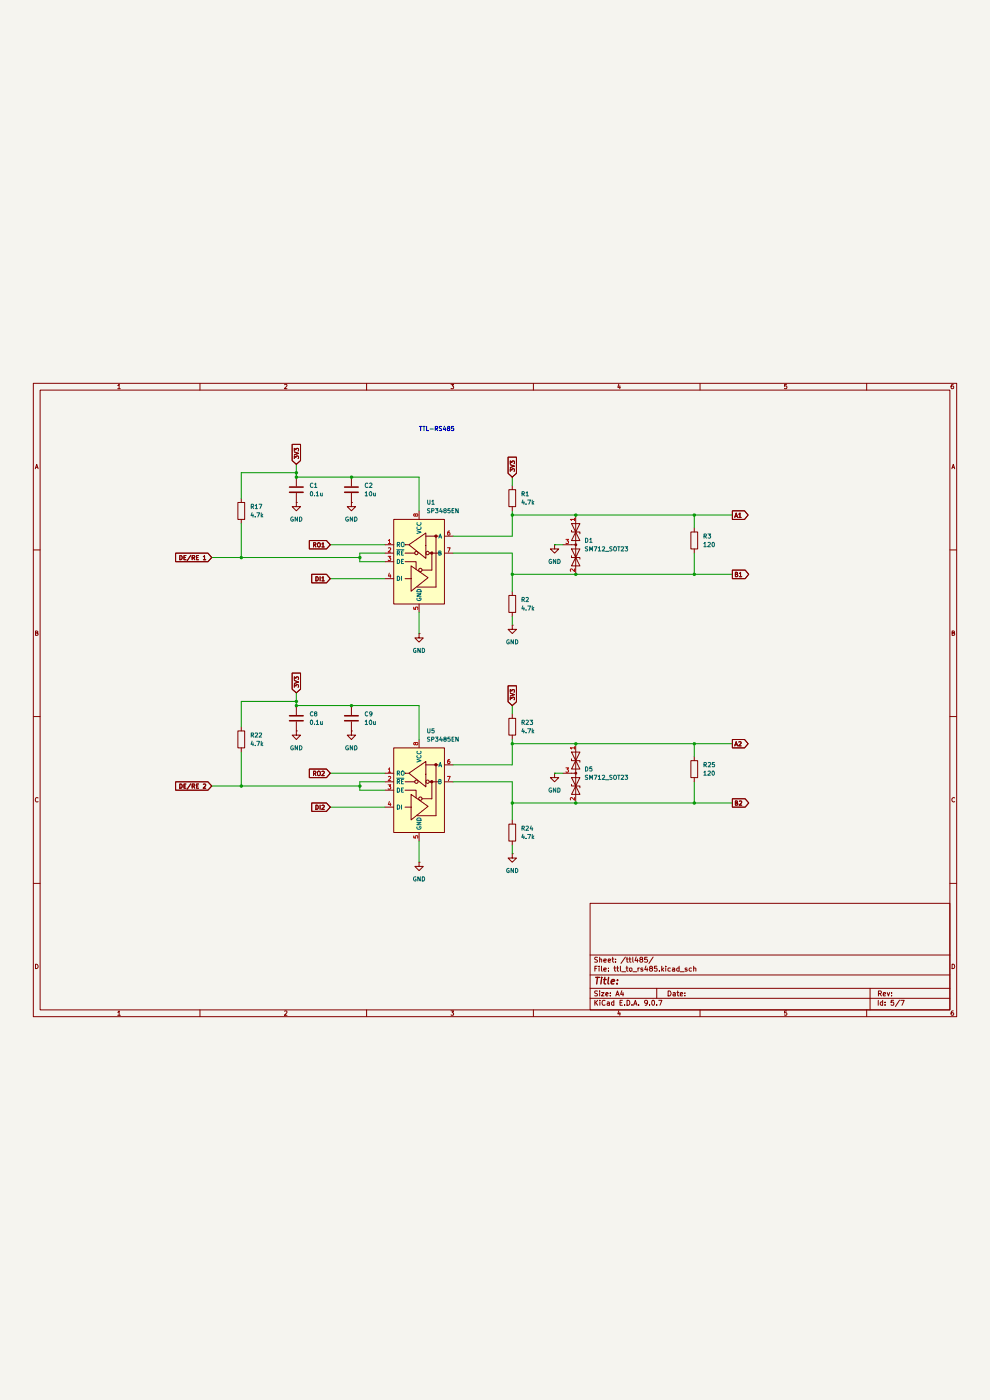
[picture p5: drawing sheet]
(kicad_sch
 (version 20250114)
 (generator "eeschema")
 (generator_version "9.0")
 (paper "A4")
 (lib_symbols
  (symbol "Device:C"
   (pin_numbers (hide yes))
   (pin_names
    (offset 0.254)) (exclude_from_sim no) (in_bom yes) (on_board yes)
   (property "Reference" "C" (at 0.635 2.54 0) (effects (font (size 1.27 1.27)) (justify left)))
   (property "Value" "C" (at 0.635 -2.54 0) (effects (font (size 1.27 1.27)) (justify left)))
   (property "Footprint" "" (at 0.9652 -3.81 0) (effects (font (size 1.27 1.27)) (hide yes)))
   (property "Datasheet" "~" (at 0 0 0) (effects (font (size 1.27 1.27)) (hide yes)))
   (property "Description" "Unpolarized capacitor" (at 0 0 0) (effects (font (size 1.27 1.27)) (hide yes)))
   (symbol "C_0_1"
    (polyline (pts (xy -2.032 0.762) (xy 2.032 0.762)) (stroke (width 0.508) (type default)) (fill (type none)))
    (polyline (pts (xy -2.032 -0.762) (xy 2.032 -0.762)) (stroke (width 0.508) (type default)) (fill (type none))))
   (symbol "C_1_1"
    (pin passive line (at 0 3.81 270) (length 2.794) (name "~" (effects (font (size 1.27 1.27)))) (number "1" (effects (font (size 1.27 1.27)))))
    (pin passive line (at 0 -3.81 90) (length 2.794) (name "~" (effects (font (size 1.27 1.27)))) (number "2" (effects (font (size 1.27 1.27))))))
   (embedded_fonts no))
  (symbol "Device:R"
   (pin_numbers (hide yes))
   (pin_names
    (offset 0)) (exclude_from_sim no) (in_bom yes) (on_board yes)
   (property "Reference" "R" (at 2.032 0 90) (effects (font (size 1.27 1.27))))
   (property "Value" "R" (at 0 0 90) (effects (font (size 1.27 1.27))))
   (property "Footprint" "" (at -1.778 0 90) (effects (font (size 1.27 1.27)) (hide yes)))
   (property "Datasheet" "~" (at 0 0 0) (effects (font (size 1.27 1.27)) (hide yes)))
   (property "Description" "Resistor" (at 0 0 0) (effects (font (size 1.27 1.27)) (hide yes)))
   (symbol "R_0_1"
    (rectangle (start -1.016 -2.54) (end 1.016 2.54) (stroke (width 0.254) (type default)) (fill (type none))))
   (symbol "R_1_1"
    (pin passive line (at 0 3.81 270) (length 1.27) (name "~" (effects (font (size 1.27 1.27)))) (number "1" (effects (font (size 1.27 1.27)))))
    (pin passive line (at 0 -3.81 90) (length 1.27) (name "~" (effects (font (size 1.27 1.27)))) (number "2" (effects (font (size 1.27 1.27))))))
   (embedded_fonts no))
  (symbol "Diode:SM712_SOT23"
   (pin_names
    (offset 1.016) (hide yes)) (exclude_from_sim no) (in_bom yes) (on_board yes)
   (property "Reference" "D" (at 0 4.445 0) (effects (font (size 1.27 1.27))))
   (property "Value" "SM712_SOT23" (at 0 2.54 0) (effects (font (size 1.27 1.27))))
   (property "Footprint" "Package_TO_SOT_SMD:SOT-23" (at 0 -8.89 0) (effects (font (size 1.27 1.27)) (hide yes)))
   (property "Datasheet" "https://www.littelfuse.com/~/media/electronics/datasheets/tvs_diode_arrays/littelfuse_tvs_diode_array_sm712_datasheet.pdf.pdf" (at -3.81 0 0) (effects (font (size 1.27 1.27)) (hide yes)))
   (property "Description" "7V/12V, 600W Asymmetrical TVS Diode Array, SOT-23" (at 0 0 0) (effects (font (size 1.27 1.27)) (hide yes)))
   (symbol "SM712_SOT23_0_0"
    (polyline (pts (xy 0 -1.27) (xy 0 0)) (stroke (width 0) (type default)) (fill (type none))))
   (symbol "SM712_SOT23_0_1"
    (polyline (pts (xy -6.35 0) (xy 6.35 0)) (stroke (width 0) (type default)) (fill (type none)))
    (polyline (pts (xy -6.35 -1.27) (xy -1.27 1.27) (xy -1.27 -1.27) (xy -6.35 1.27) (xy -6.35 -1.27)) (stroke (width 0.2032) (type default)) (fill (type none)))
    (polyline (pts (xy -3.302 1.27) (xy -3.81 1.27) (xy -3.81 -1.27) (xy -4.318 -1.27)) (stroke (width 0.2032) (type default)) (fill (type none)))
    (circle (center 0 0) (radius 0.254) (stroke (width 0) (type default)) (fill (type outline)))
    (polyline (pts (xy 1.27 -1.27) (xy 1.27 1.27) (xy 6.35 -1.27) (xy 6.35 1.27) (xy 1.27 -1.27)) (stroke (width 0.2032) (type default)) (fill (type none)))
    (polyline (pts (xy 4.318 1.27) (xy 3.81 1.27) (xy 3.81 -1.27) (xy 3.302 -1.27)) (stroke (width 0.2032) (type default)) (fill (type none))))
   (symbol "SM712_SOT23_1_1"
    (pin passive line (at -8.89 0 0) (length 2.54) (name "A1" (effects (font (size 1.27 1.27)))) (number "1" (effects (font (size 1.27 1.27)))))
    (pin input line (at 0 -3.81 90) (length 2.54) (name "common" (effects (font (size 1.27 1.27)))) (number "3" (effects (font (size 1.27 1.27)))))
    (pin passive line (at 8.89 0 180) (length 2.54) (name "A2" (effects (font (size 1.27 1.27)))) (number "2" (effects (font (size 1.27 1.27))))))
   (embedded_fonts no))
  (symbol "Interface_UART:SP3485EN" (exclude_from_sim no) (in_bom yes) (on_board yes)
   (property "Reference" "U" (at -7.62 13.97 0) (effects (font (size 1.27 1.27)) (justify left)))
   (property "Value" "SP3485EN" (at 1.905 13.97 0) (effects (font (size 1.27 1.27)) (justify left)))
   (property "Footprint" "Package_SO:SOIC-8_3.9x4.9mm_P1.27mm" (at 26.67 -8.89 0) (effects (font (size 1.27 1.27)
    (italic yes)) (hide yes)))
   (property "Datasheet" "http://www.icbase.com/pdf/SPX/SPX00480106.pdf" (at 0 0 0) (effects (font (size 1.27 1.27)) (hide yes)))
   (property "Description" "Industrial 3.3V Low Power Half-Duplex RS-485 Transceiver 10Mbps, SOIC-8" (at 0 0 0) (effects (font (size 1.27 1.27)) (hide yes)))
   (symbol "SP3485EN_0_1"
    (rectangle (start -7.62 12.7) (end 7.62 -12.7) (stroke (width 0.254) (type default)) (fill (type background)))
    (polyline (pts (xy -4.191 2.54) (xy -1.27 2.54)) (stroke (width 0.254) (type default)) (fill (type none)))
    (polyline (pts (xy -4.191 0) (xy -0.889 0) (xy -0.889 -2.286)) (stroke (width 0.254) (type default)) (fill (type none)))
    (polyline (pts (xy -3.175 5.08) (xy -4.191 5.08) (xy -4.064 5.08)) (stroke (width 0.254) (type default)) (fill (type none)))
    (polyline (pts (xy -2.54 -5.08) (xy -4.191 -5.08)) (stroke (width 0.254) (type default)) (fill (type none)))
    (polyline (pts (xy -2.413 -5.08) (xy -2.413 -1.27) (xy 2.667 -4.826) (xy -2.413 -8.89) (xy -2.413 -5.08)) (stroke (width 0.254) (type default)) (fill (type none)))
    (polyline (pts (xy -0.635 -7.62) (xy 5.08 -7.62)) (stroke (width 0.254) (type default)) (fill (type none)))
    (circle (center 0.381 -2.54) (radius 0.508) (stroke (width 0.254) (type default)) (fill (type none)))
    (polyline (pts (xy 0.889 -2.54) (xy 3.81 -2.54)) (stroke (width 0.254) (type default)) (fill (type none)))
    (polyline (pts (xy 2.032 7.62) (xy 5.715 7.62)) (stroke (width 0.254) (type default)) (fill (type none)))
    (polyline (pts (xy 3.048 2.54) (xy 5.715 2.54)) (stroke (width 0.254) (type default)) (fill (type none)))
    (circle (center 3.81 2.54) (radius 0.2794) (stroke (width 0.254) (type default)) (fill (type outline)))
    (polyline (pts (xy 3.81 -2.54) (xy 3.81 2.54)) (stroke (width 0.254) (type default)) (fill (type none)))
    (polyline (pts (xy 5.08 -7.62) (xy 5.08 7.62)) (stroke (width 0.254) (type default)) (fill (type none))))
   (symbol "SP3485EN_1_1"
    (circle (center -0.762 2.54) (radius 0.508) (stroke (width 0.254) (type default)) (fill (type none)))
    (polyline (pts (xy 2.032 4.826) (xy 2.032 8.636) (xy -3.048 5.08) (xy 2.032 1.016) (xy 2.032 4.826)) (stroke (width 0.254) (type default)) (fill (type none)))
    (circle (center 2.54 2.54) (radius 0.508) (stroke (width 0.254) (type default)) (fill (type none)))
    (circle (center 5.08 7.62) (radius 0.2794) (stroke (width 0.254) (type default)) (fill (type outline)))
    (pin output line (at -10.16 5.08 0) (length 2.54) (name "RO" (effects (font (size 1.27 1.27)))) (number "1" (effects (font (size 1.27 1.27)))))
    (pin input line (at -10.16 2.54 0) (length 2.54) (name "~{RE}" (effects (font (size 1.27 1.27)))) (number "2" (effects (font (size 1.27 1.27)))))
    (pin input line (at -10.16 0 0) (length 2.54) (name "DE" (effects (font (size 1.27 1.27)))) (number "3" (effects (font (size 1.27 1.27)))))
    (pin input line (at -10.16 -5.08 0) (length 2.54) (name "DI" (effects (font (size 1.27 1.27)))) (number "4" (effects (font (size 1.27 1.27)))))
    (pin power_in line (at 0 15.24 270) (length 2.54) (name "VCC" (effects (font (size 1.27 1.27)))) (number "8" (effects (font (size 1.27 1.27)))))
    (pin power_in line (at 0 -15.24 90) (length 2.54) (name "GND" (effects (font (size 1.27 1.27)))) (number "5" (effects (font (size 1.27 1.27)))))
    (pin bidirectional line (at 10.16 7.62 180) (length 2.54) (name "A" (effects (font (size 1.27 1.27)))) (number "6" (effects (font (size 1.27 1.27)))))
    (pin bidirectional line (at 10.16 2.54 180) (length 2.54) (name "B" (effects (font (size 1.27 1.27)))) (number "7" (effects (font (size 1.27 1.27))))))
   (embedded_fonts no))
  (symbol "power:GND"
   (power)
   (pin_numbers (hide yes))
   (pin_names
    (offset 0) (hide yes)) (exclude_from_sim no) (in_bom yes) (on_board yes)
   (property "Reference" "#PWR" (at 0 -6.35 0) (effects (font (size 1.27 1.27)) (hide yes)))
   (property "Value" "GND" (at 0 -3.81 0) (effects (font (size 1.27 1.27))))
   (property "Footprint" "" (at 0 0 0) (effects (font (size 1.27 1.27)) (hide yes)))
   (property "Datasheet" "" (at 0 0 0) (effects (font (size 1.27 1.27)) (hide yes)))
   (property "Description" "Power symbol creates a global label with name \"GND\" , ground" (at 0 0 0) (effects (font (size 1.27 1.27)) (hide yes)))
   (symbol "GND_0_1"
    (polyline (pts (xy 0 0) (xy 0 -1.27) (xy 1.27 -1.27) (xy 0 -2.54) (xy -1.27 -1.27) (xy 0 -1.27)) (stroke (width 0) (type default)) (fill (type none))))
   (symbol "GND_1_1"
    (pin power_in line (at 0 0 270) (length 0) (name "~" (effects (font (size 1.27 1.27)))) (number "1" (effects (font (size 1.27 1.27))))))
   (embedded_fonts no)))
 (text "TTL-RS485"
  (exclude_from_sim no)
  (at 131.064 23.876 0)
  (effects (font (size 1.27 1.27))))
 (junction
  (at 88.9 106.68)
  (diameter 0)
  (color 0 0 0 0))
 (junction
  (at 105.41 38.1)
  (diameter 0)
  (color 0 0 0 0))
 (junction
  (at 153.67 135.89)
  (diameter 0)
  (color 0 0 0 0))
 (junction
  (at 208.28 118.11)
  (diameter 0)
  (color 0 0 0 0))
 (junction
  (at 153.67 118.11)
  (diameter 0)
  (color 0 0 0 0))
 (junction
  (at 72.39 130.81)
  (diameter 0)
  (color 0 0 0 0))
 (junction
  (at 105.41 106.68)
  (diameter 0)
  (color 0 0 0 0))
 (junction
  (at 208.28 49.53)
  (diameter 0)
  (color 0 0 0 0))
 (junction
  (at 208.28 67.31)
  (diameter 0)
  (color 0 0 0 0))
 (junction
  (at 153.67 67.31)
  (diameter 0)
  (color 0 0 0 0))
 (junction
  (at 153.67 49.53)
  (diameter 0)
  (color 0 0 0 0))
 (junction
  (at 107.95 130.81)
  (diameter 0)
  (color 0 0 0 0))
 (junction
  (at 172.72 135.89)
  (diameter 0)
  (color 0 0 0 0))
 (junction
  (at 172.72 118.11)
  (diameter 0)
  (color 0 0 0 0))
 (junction
  (at 172.72 49.53)
  (diameter 0)
  (color 0 0 0 0))
 (junction
  (at 88.9 105.41)
  (diameter 0)
  (color 0 0 0 0))
 (junction
  (at 72.39 62.23)
  (diameter 0)
  (color 0 0 0 0))
 (junction
  (at 172.72 67.31)
  (diameter 0)
  (color 0 0 0 0))
 (junction
  (at 107.95 62.23)
  (diameter 0)
  (color 0 0 0 0))
 (junction
  (at 88.9 36.83)
  (diameter 0)
  (color 0 0 0 0))
 (junction
  (at 88.9 38.1)
  (diameter 0)
  (color 0 0 0 0))
 (junction
  (at 208.28 135.89)
  (diameter 0)
  (color 0 0 0 0))
 (wire
  (pts (xy 208.28 118.11) (xy 208.28 121.92))
  (stroke (width 0) (type default)))
 (wire
  (pts (xy 219.71 135.89) (xy 208.28 135.89))
  (stroke (width 0) (type default)))
 (wire
  (pts (xy 107.95 132.08) (xy 107.95 130.81))
  (stroke (width 0) (type default)))
 (wire
  (pts (xy 99.06 127) (xy 115.57 127))
  (stroke (width 0) (type default)))
 (wire
  (pts (xy 153.67 48.26) (xy 153.67 49.53))
  (stroke (width 0) (type default)))
 (wire
  (pts (xy 153.67 60.96) (xy 135.89 60.96))
  (stroke (width 0) (type default)))
 (wire
  (pts (xy 72.39 105.41) (xy 88.9 105.41))
  (stroke (width 0) (type default)))
 (wire
  (pts (xy 153.67 148.59) (xy 153.67 151.13))
  (stroke (width 0) (type default)))
 (wire
  (pts (xy 208.28 118.11) (xy 219.71 118.11))
  (stroke (width 0) (type default)))
 (wire
  (pts (xy 153.67 80.01) (xy 153.67 82.55))
  (stroke (width 0) (type default)))
 (wire
  (pts (xy 115.57 63.5) (xy 107.95 63.5))
  (stroke (width 0) (type default)))
 (wire
  (pts (xy 88.9 106.68) (xy 105.41 106.68))
  (stroke (width 0) (type default)))
 (wire
  (pts (xy 153.67 118.11) (xy 153.67 124.46))
  (stroke (width 0) (type default)))
 (wire
  (pts (xy 63.5 62.23) (xy 72.39 62.23))
  (stroke (width 0) (type default)))
 (wire
  (pts (xy 208.28 135.89) (xy 208.28 129.54))
  (stroke (width 0) (type default)))
 (wire
  (pts (xy 72.39 44.45) (xy 72.39 36.83))
  (stroke (width 0) (type default)))
 (wire
  (pts (xy 88.9 36.83) (xy 88.9 38.1))
  (stroke (width 0) (type default)))
 (wire
  (pts (xy 105.41 38.1) (xy 125.73 38.1))
  (stroke (width 0) (type default)))
 (wire
  (pts (xy 153.67 135.89) (xy 153.67 140.97))
  (stroke (width 0) (type default)))
 (wire
  (pts (xy 166.37 58.42) (xy 168.91 58.42))
  (stroke (width 0) (type default)))
 (wire
  (pts (xy 72.39 120.65) (xy 72.39 130.81))
  (stroke (width 0) (type default)))
 (wire
  (pts (xy 153.67 67.31) (xy 153.67 72.39))
  (stroke (width 0) (type default)))
 (wire
  (pts (xy 125.73 147.32) (xy 125.73 153.67))
  (stroke (width 0) (type default)))
 (wire
  (pts (xy 105.41 106.68) (xy 125.73 106.68))
  (stroke (width 0) (type default)))
 (wire
  (pts (xy 88.9 38.1) (xy 105.41 38.1))
  (stroke (width 0) (type default)))
 (wire
  (pts (xy 172.72 135.89) (xy 208.28 135.89))
  (stroke (width 0) (type default)))
 (wire
  (pts (xy 208.28 49.53) (xy 219.71 49.53))
  (stroke (width 0) (type default)))
 (wire
  (pts (xy 72.39 113.03) (xy 72.39 105.41))
  (stroke (width 0) (type default)))
 (wire
  (pts (xy 153.67 116.84) (xy 153.67 118.11))
  (stroke (width 0) (type default)))
 (wire
  (pts (xy 153.67 118.11) (xy 172.72 118.11))
  (stroke (width 0) (type default)))
 (wire
  (pts (xy 107.95 129.54) (xy 115.57 129.54))
  (stroke (width 0) (type default)))
 (wire
  (pts (xy 208.28 67.31) (xy 208.28 60.96))
  (stroke (width 0) (type default)))
 (wire
  (pts (xy 99.06 58.42) (xy 115.57 58.42))
  (stroke (width 0) (type default)))
 (wire
  (pts (xy 153.67 124.46) (xy 135.89 124.46))
  (stroke (width 0) (type default)))
 (wire
  (pts (xy 107.95 62.23) (xy 107.95 60.96))
  (stroke (width 0) (type default)))
 (wire
  (pts (xy 115.57 132.08) (xy 107.95 132.08))
  (stroke (width 0) (type default)))
 (wire
  (pts (xy 172.72 67.31) (xy 208.28 67.31))
  (stroke (width 0) (type default)))
 (wire
  (pts (xy 72.39 52.07) (xy 72.39 62.23))
  (stroke (width 0) (type default)))
 (wire
  (pts (xy 72.39 62.23) (xy 107.95 62.23))
  (stroke (width 0) (type default)))
 (wire
  (pts (xy 172.72 49.53) (xy 208.28 49.53))
  (stroke (width 0) (type default)))
 (wire
  (pts (xy 153.67 129.54) (xy 153.67 135.89))
  (stroke (width 0) (type default)))
 (wire
  (pts (xy 72.39 130.81) (xy 107.95 130.81))
  (stroke (width 0) (type default)))
 (wire
  (pts (xy 153.67 129.54) (xy 135.89 129.54))
  (stroke (width 0) (type default)))
 (wire
  (pts (xy 88.9 102.87) (xy 88.9 105.41))
  (stroke (width 0) (type default)))
 (wire
  (pts (xy 88.9 105.41) (xy 88.9 106.68))
  (stroke (width 0) (type default)))
 (wire
  (pts (xy 125.73 38.1) (xy 125.73 48.26))
  (stroke (width 0) (type default)))
 (wire
  (pts (xy 153.67 67.31) (xy 172.72 67.31))
  (stroke (width 0) (type default)))
 (wire
  (pts (xy 107.95 63.5) (xy 107.95 62.23))
  (stroke (width 0) (type default)))
 (wire
  (pts (xy 63.5 130.81) (xy 72.39 130.81))
  (stroke (width 0) (type default)))
 (wire
  (pts (xy 166.37 127) (xy 168.91 127))
  (stroke (width 0) (type default)))
 (wire
  (pts (xy 153.67 49.53) (xy 153.67 55.88))
  (stroke (width 0) (type default)))
 (wire
  (pts (xy 153.67 38.1) (xy 153.67 40.64))
  (stroke (width 0) (type default)))
 (wire
  (pts (xy 219.71 67.31) (xy 208.28 67.31))
  (stroke (width 0) (type default)))
 (wire
  (pts (xy 107.95 130.81) (xy 107.95 129.54))
  (stroke (width 0) (type default)))
 (wire
  (pts (xy 153.67 135.89) (xy 172.72 135.89))
  (stroke (width 0) (type default)))
 (wire
  (pts (xy 153.67 60.96) (xy 153.67 67.31))
  (stroke (width 0) (type default)))
 (wire
  (pts (xy 99.06 68.58) (xy 115.57 68.58))
  (stroke (width 0) (type default)))
 (wire
  (pts (xy 172.72 118.11) (xy 208.28 118.11))
  (stroke (width 0) (type default)))
 (wire
  (pts (xy 208.28 49.53) (xy 208.28 53.34))
  (stroke (width 0) (type default)))
 (wire
  (pts (xy 153.67 55.88) (xy 135.89 55.88))
  (stroke (width 0) (type default)))
 (wire
  (pts (xy 99.06 137.16) (xy 115.57 137.16))
  (stroke (width 0) (type default)))
 (wire
  (pts (xy 88.9 34.29) (xy 88.9 36.83))
  (stroke (width 0) (type default)))
 (wire
  (pts (xy 153.67 49.53) (xy 172.72 49.53))
  (stroke (width 0) (type default)))
 (wire
  (pts (xy 72.39 36.83) (xy 88.9 36.83))
  (stroke (width 0) (type default)))
 (wire
  (pts (xy 107.95 60.96) (xy 115.57 60.96))
  (stroke (width 0) (type default)))
 (wire
  (pts (xy 125.73 106.68) (xy 125.73 116.84))
  (stroke (width 0) (type default)))
 (wire
  (pts (xy 125.73 78.74) (xy 125.73 85.09))
  (stroke (width 0) (type default)))
 (wire
  (pts (xy 153.67 106.68) (xy 153.67 109.22))
  (stroke (width 0) (type default)))
 (global_label "RO1"
  (shape input)
  (at 99.06 58.42 180)
  (fields_autoplaced yes)
  (effects (font (size 1.27 1.27)) (justify right))
  (property "Intersheetrefs" "${INTERSHEET_REFS}" (at 92.2648 58.42 0) (effects (font (size 1.27 1.27)) (justify right) (hide yes))))
 (global_label "3V3"
  (shape input)
  (at 153.67 106.68 90)
  (fields_autoplaced yes)
  (effects (font (size 1.27 1.27)) (justify left))
  (property "Intersheetrefs" "${INTERSHEET_REFS}" (at 153.67 100.1872 90) (effects (font (size 1.27 1.27)) (justify left) (hide yes))))
 (global_label "DI2"
  (shape input)
  (at 99.06 137.16 180)
  (fields_autoplaced yes)
  (effects (font (size 1.27 1.27)) (justify right))
  (property "Intersheetrefs" "${INTERSHEET_REFS}" (at 92.9905 137.16 0) (effects (font (size 1.27 1.27)) (justify right) (hide yes))))
 (global_label "DI1"
  (shape input)
  (at 99.06 68.58 180)
  (fields_autoplaced yes)
  (effects (font (size 1.27 1.27)) (justify right))
  (property "Intersheetrefs" "${INTERSHEET_REFS}" (at 92.9905 68.58 0) (effects (font (size 1.27 1.27)) (justify right) (hide yes))))
 (global_label "B1"
  (shape output)
  (at 219.71 67.31 0)
  (fields_autoplaced yes)
  (effects (font (size 1.27 1.27)) (justify left))
  (property "Intersheetrefs" "${INTERSHEET_REFS}" (at 225.1747 67.31 0) (effects (font (size 1.27 1.27)) (justify left) (hide yes))))
 (global_label "3V3"
  (shape input)
  (at 88.9 34.29 90)
  (fields_autoplaced yes)
  (effects (font (size 1.27 1.27)) (justify left))
  (property "Intersheetrefs" "${INTERSHEET_REFS}" (at 88.9 27.7972 90) (effects (font (size 1.27 1.27)) (justify left) (hide yes))))
 (global_label "3V3"
  (shape input)
  (at 88.9 102.87 90)
  (fields_autoplaced yes)
  (effects (font (size 1.27 1.27)) (justify left))
  (property "Intersheetrefs" "${INTERSHEET_REFS}" (at 88.9 96.3772 90) (effects (font (size 1.27 1.27)) (justify left) (hide yes))))
 (global_label "3V3"
  (shape input)
  (at 153.67 38.1 90)
  (fields_autoplaced yes)
  (effects (font (size 1.27 1.27)) (justify left))
  (property "Intersheetrefs" "${INTERSHEET_REFS}" (at 153.67 31.6072 90) (effects (font (size 1.27 1.27)) (justify left) (hide yes))))
 (global_label "DE{slash}RE 2"
  (shape input)
  (at 63.5 130.81 180)
  (fields_autoplaced yes)
  (effects (font (size 1.27 1.27)) (justify right))
  (property "Intersheetrefs" "${INTERSHEET_REFS}" (at 52.1692 130.81 0) (effects (font (size 1.27 1.27)) (justify right) (hide yes))))
 (global_label "A2"
  (shape output)
  (at 219.71 118.11 0)
  (fields_autoplaced yes)
  (effects (font (size 1.27 1.27)) (justify left))
  (property "Intersheetrefs" "${INTERSHEET_REFS}" (at 224.9933 118.11 0) (effects (font (size 1.27 1.27)) (justify left) (hide yes))))
 (global_label "A1"
  (shape output)
  (at 219.71 49.53 0)
  (fields_autoplaced yes)
  (effects (font (size 1.27 1.27)) (justify left))
  (property "Intersheetrefs" "${INTERSHEET_REFS}" (at 224.9933 49.53 0) (effects (font (size 1.27 1.27)) (justify left) (hide yes))))
 (global_label "B2"
  (shape output)
  (at 219.71 135.89 0)
  (fields_autoplaced yes)
  (effects (font (size 1.27 1.27)) (justify left))
  (property "Intersheetrefs" "${INTERSHEET_REFS}" (at 225.1747 135.89 0) (effects (font (size 1.27 1.27)) (justify left) (hide yes))))
 (global_label "DE{slash}RE 1"
  (shape input)
  (at 63.5 62.23 180)
  (fields_autoplaced yes)
  (effects (font (size 1.27 1.27)) (justify right))
  (property "Intersheetrefs" "${INTERSHEET_REFS}" (at 52.1692 62.23 0) (effects (font (size 1.27 1.27)) (justify right) (hide yes))))
 (global_label "RO2"
  (shape input)
  (at 99.06 127 180)
  (fields_autoplaced yes)
  (effects (font (size 1.27 1.27)) (justify right))
  (property "Intersheetrefs" "${INTERSHEET_REFS}" (at 92.2648 127 0) (effects (font (size 1.27 1.27)) (justify right) (hide yes))))
 (symbol
  (lib_id "Device:C")
  (at 88.9 41.91 0)
  (unit 1)
  (exclude_from_sim no)
  (in_bom yes)
  (on_board yes)
  (dnp no)
  (property "Reference" "C1" (at 92.71 40.6399 0) (effects (font (size 1.27 1.27)) (justify left)))
  (property "Value" "0.1u" (at 92.71 43.1799 0) (effects (font (size 1.27 1.27)) (justify left)))
  (property "Footprint" "Capacitor_SMD:C_0805_2012Metric_Pad1.18x1.45mm_HandSolder" (at 89.8652 45.72 0) (effects (font (size 1.27 1.27)) (hide yes)))
  (property "Datasheet" "~" (at 88.9 41.91 0) (effects (font (size 1.27 1.27)) (hide yes)))
  (property "Description" "Unpolarized capacitor" (at 88.9 41.91 0) (effects (font (size 1.27 1.27)) (hide yes)))
  (property "Mfr. No" "" (at 88.9 41.91 0) (effects (font (size 1.27 1.27)) (hide yes)))
  (pin "1")
  (pin "2"))
 (symbol
  (lib_id "Diode:SM712_SOT23")
  (at 172.72 58.42 270)
  (unit 1)
  (exclude_from_sim no)
  (in_bom yes)
  (on_board yes)
  (dnp no)
  (fields_autoplaced yes)
  (property "Reference" "D1" (at 175.26 57.1499 90) (effects (font (size 1.27 1.27)) (justify left)))
  (property "Value" "SM712_SOT23" (at 175.26 59.6899 90) (effects (font (size 1.27 1.27)) (justify left)))
  (property "Footprint" "Package_TO_SOT_SMD:SOT-23" (at 163.83 58.42 0) (effects (font (size 1.27 1.27)) (hide yes)))
  (property "Datasheet" "https://www.littelfuse.com/~/media/electronics/datasheets/tvs_diode_arrays/littelfuse_tvs_diode_array_sm712_datasheet.pdf.pdf" (at 172.72 54.61 0) (effects (font (size 1.27 1.27)) (hide yes)))
  (property "Description" "7V/12V, 600W Asymmetrical TVS Diode Array, SOT-23" (at 172.72 58.42 0) (effects (font (size 1.27 1.27)) (hide yes)))
  (property "Mfr. No" "" (at 172.72 58.42 90) (effects (font (size 1.27 1.27)) (hide yes)))
  (pin "3")
  (pin "2")
  (pin "1"))
 (symbol
  (lib_id "Device:C")
  (at 105.41 110.49 0)
  (unit 1)
  (exclude_from_sim no)
  (in_bom yes)
  (on_board yes)
  (dnp no)
  (property "Reference" "C9" (at 109.22 109.2199 0) (effects (font (size 1.27 1.27)) (justify left)))
  (property "Value" "10u" (at 109.22 111.7599 0) (effects (font (size 1.27 1.27)) (justify left)))
  (property "Footprint" "Capacitor_SMD:C_0805_2012Metric_Pad1.18x1.45mm_HandSolder" (at 106.3752 114.3 0) (effects (font (size 1.27 1.27)) (hide yes)))
  (property "Datasheet" "~" (at 105.41 110.49 0) (effects (font (size 1.27 1.27)) (hide yes)))
  (property "Description" "Unpolarized capacitor" (at 105.41 110.49 0) (effects (font (size 1.27 1.27)) (hide yes)))
  (property "Mfr. No" "" (at 105.41 110.49 0) (effects (font (size 1.27 1.27)) (hide yes)))
  (pin "1")
  (pin "2"))
 (symbol
  (lib_id "Device:R")
  (at 153.67 113.03 0)
  (unit 1)
  (exclude_from_sim no)
  (in_bom yes)
  (on_board yes)
  (dnp no)
  (fields_autoplaced yes)
  (property "Reference" "R23" (at 156.21 111.7599 0) (effects (font (size 1.27 1.27)) (justify left)))
  (property "Value" "4.7k" (at 156.21 114.2999 0) (effects (font (size 1.27 1.27)) (justify left)))
  (property "Footprint" "Resistor_SMD:R_0805_2012Metric_Pad1.20x1.40mm_HandSolder" (at 151.892 113.03 90) (effects (font (size 1.27 1.27)) (hide yes)))
  (property "Datasheet" "~" (at 153.67 113.03 0) (effects (font (size 1.27 1.27)) (hide yes)))
  (property "Description" "Resistor" (at 153.67 113.03 0) (effects (font (size 1.27 1.27)) (hide yes)))
  (property "Mfr. No" "" (at 153.67 113.03 0) (effects (font (size 1.27 1.27)) (hide yes)))
  (pin "1")
  (pin "2"))
 (symbol
  (lib_id "power:GND")
  (at 105.41 114.3 0)
  (unit 1)
  (exclude_from_sim no)
  (in_bom yes)
  (on_board yes)
  (dnp no)
  (fields_autoplaced yes)
  (property "Reference" "#PWR017" (at 105.41 120.65 0) (effects (font (size 1.27 1.27)) (hide yes)))
  (property "Value" "GND" (at 105.41 119.38 0) (effects (font (size 1.27 1.27))))
  (property "Footprint" "" (at 105.41 114.3 0) (effects (font (size 1.27 1.27)) (hide yes)))
  (property "Datasheet" "" (at 105.41 114.3 0) (effects (font (size 1.27 1.27)) (hide yes)))
  (property "Description" "Power symbol creates a global label with name \"GND\" , ground" (at 105.41 114.3 0) (effects (font (size 1.27 1.27)) (hide yes)))
  (pin "1"))
 (symbol
  (lib_id "Device:R")
  (at 153.67 144.78 0)
  (unit 1)
  (exclude_from_sim no)
  (in_bom yes)
  (on_board yes)
  (dnp no)
  (fields_autoplaced yes)
  (property "Reference" "R24" (at 156.21 143.5099 0) (effects (font (size 1.27 1.27)) (justify left)))
  (property "Value" "4.7k" (at 156.21 146.0499 0) (effects (font (size 1.27 1.27)) (justify left)))
  (property "Footprint" "Resistor_SMD:R_0805_2012Metric_Pad1.20x1.40mm_HandSolder" (at 151.892 144.78 90) (effects (font (size 1.27 1.27)) (hide yes)))
  (property "Datasheet" "~" (at 153.67 144.78 0) (effects (font (size 1.27 1.27)) (hide yes)))
  (property "Description" "Resistor" (at 153.67 144.78 0) (effects (font (size 1.27 1.27)) (hide yes)))
  (property "Mfr. No" "" (at 153.67 144.78 0) (effects (font (size 1.27 1.27)) (hide yes)))
  (pin "1")
  (pin "2"))
 (symbol
  (lib_id "Interface_UART:SP3485EN")
  (at 125.73 132.08 0)
  (unit 1)
  (exclude_from_sim no)
  (in_bom yes)
  (on_board yes)
  (dnp no)
  (fields_autoplaced yes)
  (property "Reference" "U5" (at 127.8733 114.3 0) (effects (font (size 1.27 1.27)) (justify left)))
  (property "Value" "SP3485EN" (at 127.8733 116.84 0) (effects (font (size 1.27 1.27)) (justify left)))
  (property "Footprint" "Package_SO:SOIC-8_3.9x4.9mm_P1.27mm" (at 152.4 140.97 0) (effects (font (size 1.27 1.27)
    (italic yes)) (hide yes)))
  (property "Datasheet" "http://www.icbase.com/pdf/SPX/SPX00480106.pdf" (at 125.73 132.08 0) (effects (font (size 1.27 1.27)) (hide yes)))
  (property "Description" "Industrial 3.3V Low Power Half-Duplex RS-485 Transceiver 10Mbps, SOIC-8" (at 125.73 132.08 0) (effects (font (size 1.27 1.27)) (hide yes)))
  (property "Mfr. No" "" (at 125.73 132.08 0) (effects (font (size 1.27 1.27)) (hide yes)))
  (pin "2")
  (pin "5")
  (pin "8")
  (pin "1")
  (pin "3")
  (pin "4")
  (pin "7")
  (pin "6"))
 (symbol
  (lib_id "Device:C")
  (at 105.41 41.91 0)
  (unit 1)
  (exclude_from_sim no)
  (in_bom yes)
  (on_board yes)
  (dnp no)
  (property "Reference" "C2" (at 109.22 40.6399 0) (effects (font (size 1.27 1.27)) (justify left)))
  (property "Value" "10u" (at 109.22 43.1799 0) (effects (font (size 1.27 1.27)) (justify left)))
  (property "Footprint" "Capacitor_SMD:C_0805_2012Metric_Pad1.18x1.45mm_HandSolder" (at 106.3752 45.72 0) (effects (font (size 1.27 1.27)) (hide yes)))
  (property "Datasheet" "~" (at 105.41 41.91 0) (effects (font (size 1.27 1.27)) (hide yes)))
  (property "Description" "Unpolarized capacitor" (at 105.41 41.91 0) (effects (font (size 1.27 1.27)) (hide yes)))
  (property "Mfr. No" "" (at 105.41 41.91 0) (effects (font (size 1.27 1.27)) (hide yes)))
  (pin "1")
  (pin "2"))
 (symbol
  (lib_id "Device:R")
  (at 208.28 57.15 0)
  (unit 1)
  (exclude_from_sim no)
  (in_bom yes)
  (on_board yes)
  (dnp no)
  (fields_autoplaced yes)
  (property "Reference" "R3" (at 210.82 55.8799 0) (effects (font (size 1.27 1.27)) (justify left)))
  (property "Value" "120" (at 210.82 58.4199 0) (effects (font (size 1.27 1.27)) (justify left)))
  (property "Footprint" "Resistor_SMD:R_0805_2012Metric_Pad1.20x1.40mm_HandSolder" (at 206.502 57.15 90) (effects (font (size 1.27 1.27)) (hide yes)))
  (property "Datasheet" "~" (at 208.28 57.15 0) (effects (font (size 1.27 1.27)) (hide yes)))
  (property "Description" "Resistor" (at 208.28 57.15 0) (effects (font (size 1.27 1.27)) (hide yes)))
  (property "Mfr. No" "" (at 208.28 57.15 0) (effects (font (size 1.27 1.27)) (hide yes)))
  (pin "1")
  (pin "2"))
 (symbol
  (lib_id "power:GND")
  (at 88.9 114.3 0)
  (unit 1)
  (exclude_from_sim no)
  (in_bom yes)
  (on_board yes)
  (dnp no)
  (fields_autoplaced yes)
  (property "Reference" "#PWR016" (at 88.9 120.65 0) (effects (font (size 1.27 1.27)) (hide yes)))
  (property "Value" "GND" (at 88.9 119.38 0) (effects (font (size 1.27 1.27))))
  (property "Footprint" "" (at 88.9 114.3 0) (effects (font (size 1.27 1.27)) (hide yes)))
  (property "Datasheet" "" (at 88.9 114.3 0) (effects (font (size 1.27 1.27)) (hide yes)))
  (property "Description" "Power symbol creates a global label with name \"GND\" , ground" (at 88.9 114.3 0) (effects (font (size 1.27 1.27)) (hide yes)))
  (pin "1"))
 (symbol
  (lib_id "Device:C")
  (at 88.9 110.49 0)
  (unit 1)
  (exclude_from_sim no)
  (in_bom yes)
  (on_board yes)
  (dnp no)
  (property "Reference" "C8" (at 92.71 109.2199 0) (effects (font (size 1.27 1.27)) (justify left)))
  (property "Value" "0.1u" (at 92.71 111.7599 0) (effects (font (size 1.27 1.27)) (justify left)))
  (property "Footprint" "Capacitor_SMD:C_0805_2012Metric_Pad1.18x1.45mm_HandSolder" (at 89.8652 114.3 0) (effects (font (size 1.27 1.27)) (hide yes)))
  (property "Datasheet" "~" (at 88.9 110.49 0) (effects (font (size 1.27 1.27)) (hide yes)))
  (property "Description" "Unpolarized capacitor" (at 88.9 110.49 0) (effects (font (size 1.27 1.27)) (hide yes)))
  (property "Mfr. No" "" (at 88.9 110.49 0) (effects (font (size 1.27 1.27)) (hide yes)))
  (pin "1")
  (pin "2"))
 (symbol
  (lib_id "power:GND")
  (at 166.37 58.42 0)
  (unit 1)
  (exclude_from_sim no)
  (in_bom yes)
  (on_board yes)
  (dnp no)
  (fields_autoplaced yes)
  (property "Reference" "#PWR05" (at 166.37 64.77 0) (effects (font (size 1.27 1.27)) (hide yes)))
  (property "Value" "GND" (at 166.37 63.5 0) (effects (font (size 1.27 1.27))))
  (property "Footprint" "" (at 166.37 58.42 0) (effects (font (size 1.27 1.27)) (hide yes)))
  (property "Datasheet" "" (at 166.37 58.42 0) (effects (font (size 1.27 1.27)) (hide yes)))
  (property "Description" "Power symbol creates a global label with name \"GND\" , ground" (at 166.37 58.42 0) (effects (font (size 1.27 1.27)) (hide yes)))
  (pin "1"))
 (symbol
  (lib_id "power:GND")
  (at 125.73 153.67 0)
  (unit 1)
  (exclude_from_sim no)
  (in_bom yes)
  (on_board yes)
  (dnp no)
  (fields_autoplaced yes)
  (property "Reference" "#PWR018" (at 125.73 160.02 0) (effects (font (size 1.27 1.27)) (hide yes)))
  (property "Value" "GND" (at 125.73 158.75 0) (effects (font (size 1.27 1.27))))
  (property "Footprint" "" (at 125.73 153.67 0) (effects (font (size 1.27 1.27)) (hide yes)))
  (property "Datasheet" "" (at 125.73 153.67 0) (effects (font (size 1.27 1.27)) (hide yes)))
  (property "Description" "Power symbol creates a global label with name \"GND\" , ground" (at 125.73 153.67 0) (effects (font (size 1.27 1.27)) (hide yes)))
  (pin "1"))
 (symbol
  (lib_id "power:GND")
  (at 88.9 45.72 0)
  (unit 1)
  (exclude_from_sim no)
  (in_bom yes)
  (on_board yes)
  (dnp no)
  (fields_autoplaced yes)
  (property "Reference" "#PWR02" (at 88.9 52.07 0) (effects (font (size 1.27 1.27)) (hide yes)))
  (property "Value" "GND" (at 88.9 50.8 0) (effects (font (size 1.27 1.27))))
  (property "Footprint" "" (at 88.9 45.72 0) (effects (font (size 1.27 1.27)) (hide yes)))
  (property "Datasheet" "" (at 88.9 45.72 0) (effects (font (size 1.27 1.27)) (hide yes)))
  (property "Description" "Power symbol creates a global label with name \"GND\" , ground" (at 88.9 45.72 0) (effects (font (size 1.27 1.27)) (hide yes)))
  (pin "1"))
 (symbol
  (lib_id "power:GND")
  (at 125.73 85.09 0)
  (unit 1)
  (exclude_from_sim no)
  (in_bom yes)
  (on_board yes)
  (dnp no)
  (fields_autoplaced yes)
  (property "Reference" "#PWR04" (at 125.73 91.44 0) (effects (font (size 1.27 1.27)) (hide yes)))
  (property "Value" "GND" (at 125.73 90.17 0) (effects (font (size 1.27 1.27))))
  (property "Footprint" "" (at 125.73 85.09 0) (effects (font (size 1.27 1.27)) (hide yes)))
  (property "Datasheet" "" (at 125.73 85.09 0) (effects (font (size 1.27 1.27)) (hide yes)))
  (property "Description" "Power symbol creates a global label with name \"GND\" , ground" (at 125.73 85.09 0) (effects (font (size 1.27 1.27)) (hide yes)))
  (pin "1"))
 (symbol
  (lib_id "Device:R")
  (at 153.67 76.2 0)
  (unit 1)
  (exclude_from_sim no)
  (in_bom yes)
  (on_board yes)
  (dnp no)
  (fields_autoplaced yes)
  (property "Reference" "R2" (at 156.21 74.9299 0) (effects (font (size 1.27 1.27)) (justify left)))
  (property "Value" "4.7k" (at 156.21 77.4699 0) (effects (font (size 1.27 1.27)) (justify left)))
  (property "Footprint" "Resistor_SMD:R_0805_2012Metric_Pad1.20x1.40mm_HandSolder" (at 151.892 76.2 90) (effects (font (size 1.27 1.27)) (hide yes)))
  (property "Datasheet" "~" (at 153.67 76.2 0) (effects (font (size 1.27 1.27)) (hide yes)))
  (property "Description" "Resistor" (at 153.67 76.2 0) (effects (font (size 1.27 1.27)) (hide yes)))
  (property "Mfr. No" "" (at 153.67 76.2 0) (effects (font (size 1.27 1.27)) (hide yes)))
  (pin "1")
  (pin "2"))
 (symbol
  (lib_id "power:GND")
  (at 153.67 82.55 0)
  (unit 1)
  (exclude_from_sim no)
  (in_bom yes)
  (on_board yes)
  (dnp no)
  (fields_autoplaced yes)
  (property "Reference" "#PWR01" (at 153.67 88.9 0) (effects (font (size 1.27 1.27)) (hide yes)))
  (property "Value" "GND" (at 153.67 87.63 0) (effects (font (size 1.27 1.27))))
  (property "Footprint" "" (at 153.67 82.55 0) (effects (font (size 1.27 1.27)) (hide yes)))
  (property "Datasheet" "" (at 153.67 82.55 0) (effects (font (size 1.27 1.27)) (hide yes)))
  (property "Description" "Power symbol creates a global label with name \"GND\" , ground" (at 153.67 82.55 0) (effects (font (size 1.27 1.27)) (hide yes)))
  (pin "1"))
 (symbol
  (lib_id "Device:R")
  (at 153.67 44.45 0)
  (unit 1)
  (exclude_from_sim no)
  (in_bom yes)
  (on_board yes)
  (dnp no)
  (fields_autoplaced yes)
  (property "Reference" "R1" (at 156.21 43.1799 0) (effects (font (size 1.27 1.27)) (justify left)))
  (property "Value" "4.7k" (at 156.21 45.7199 0) (effects (font (size 1.27 1.27)) (justify left)))
  (property "Footprint" "Resistor_SMD:R_0805_2012Metric_Pad1.20x1.40mm_HandSolder" (at 151.892 44.45 90) (effects (font (size 1.27 1.27)) (hide yes)))
  (property "Datasheet" "~" (at 153.67 44.45 0) (effects (font (size 1.27 1.27)) (hide yes)))
  (property "Description" "Resistor" (at 153.67 44.45 0) (effects (font (size 1.27 1.27)) (hide yes)))
  (property "Mfr. No" "" (at 153.67 44.45 0) (effects (font (size 1.27 1.27)) (hide yes)))
  (pin "1")
  (pin "2"))
 (symbol
  (lib_id "power:GND")
  (at 105.41 45.72 0)
  (unit 1)
  (exclude_from_sim no)
  (in_bom yes)
  (on_board yes)
  (dnp no)
  (fields_autoplaced yes)
  (property "Reference" "#PWR03" (at 105.41 52.07 0) (effects (font (size 1.27 1.27)) (hide yes)))
  (property "Value" "GND" (at 105.41 50.8 0) (effects (font (size 1.27 1.27))))
  (property "Footprint" "" (at 105.41 45.72 0) (effects (font (size 1.27 1.27)) (hide yes)))
  (property "Datasheet" "" (at 105.41 45.72 0) (effects (font (size 1.27 1.27)) (hide yes)))
  (property "Description" "Power symbol creates a global label with name \"GND\" , ground" (at 105.41 45.72 0) (effects (font (size 1.27 1.27)) (hide yes)))
  (pin "1"))
 (symbol
  (lib_id "Device:R")
  (at 208.28 125.73 0)
  (unit 1)
  (exclude_from_sim no)
  (in_bom yes)
  (on_board yes)
  (dnp no)
  (fields_autoplaced yes)
  (property "Reference" "R25" (at 210.82 124.4599 0) (effects (font (size 1.27 1.27)) (justify left)))
  (property "Value" "120" (at 210.82 126.9999 0) (effects (font (size 1.27 1.27)) (justify left)))
  (property "Footprint" "Resistor_SMD:R_0805_2012Metric_Pad1.20x1.40mm_HandSolder" (at 206.502 125.73 90) (effects (font (size 1.27 1.27)) (hide yes)))
  (property "Datasheet" "~" (at 208.28 125.73 0) (effects (font (size 1.27 1.27)) (hide yes)))
  (property "Description" "Resistor" (at 208.28 125.73 0) (effects (font (size 1.27 1.27)) (hide yes)))
  (property "Mfr. No" "" (at 208.28 125.73 0) (effects (font (size 1.27 1.27)) (hide yes)))
  (pin "1")
  (pin "2"))
 (symbol
  (lib_id "Device:R")
  (at 72.39 116.84 0)
  (unit 1)
  (exclude_from_sim no)
  (in_bom yes)
  (on_board yes)
  (dnp no)
  (fields_autoplaced yes)
  (property "Reference" "R22" (at 74.93 115.5699 0) (effects (font (size 1.27 1.27)) (justify left)))
  (property "Value" "4.7k" (at 74.93 118.1099 0) (effects (font (size 1.27 1.27)) (justify left)))
  (property "Footprint" "Resistor_SMD:R_0805_2012Metric_Pad1.20x1.40mm_HandSolder" (at 70.612 116.84 90) (effects (font (size 1.27 1.27)) (hide yes)))
  (property "Datasheet" "~" (at 72.39 116.84 0) (effects (font (size 1.27 1.27)) (hide yes)))
  (property "Description" "Resistor" (at 72.39 116.84 0) (effects (font (size 1.27 1.27)) (hide yes)))
  (property "Mfr. No" "" (at 72.39 116.84 0) (effects (font (size 1.27 1.27)) (hide yes)))
  (pin "1")
  (pin "2"))
 (symbol
  (lib_id "Device:R")
  (at 72.39 48.26 0)
  (unit 1)
  (exclude_from_sim no)
  (in_bom yes)
  (on_board yes)
  (dnp no)
  (fields_autoplaced yes)
  (property "Reference" "R17" (at 74.93 46.9899 0) (effects (font (size 1.27 1.27)) (justify left)))
  (property "Value" "4.7k" (at 74.93 49.5299 0) (effects (font (size 1.27 1.27)) (justify left)))
  (property "Footprint" "Resistor_SMD:R_0805_2012Metric_Pad1.20x1.40mm_HandSolder" (at 70.612 48.26 90) (effects (font (size 1.27 1.27)) (hide yes)))
  (property "Datasheet" "~" (at 72.39 48.26 0) (effects (font (size 1.27 1.27)) (hide yes)))
  (property "Description" "Resistor" (at 72.39 48.26 0) (effects (font (size 1.27 1.27)) (hide yes)))
  (property "Mfr. No" "" (at 72.39 48.26 0) (effects (font (size 1.27 1.27)) (hide yes)))
  (pin "1")
  (pin "2"))
 (symbol
  (lib_id "Diode:SM712_SOT23")
  (at 172.72 127 270)
  (unit 1)
  (exclude_from_sim no)
  (in_bom yes)
  (on_board yes)
  (dnp no)
  (fields_autoplaced yes)
  (property "Reference" "D5" (at 175.26 125.7299 90) (effects (font (size 1.27 1.27)) (justify left)))
  (property "Value" "SM712_SOT23" (at 175.26 128.2699 90) (effects (font (size 1.27 1.27)) (justify left)))
  (property "Footprint" "Package_TO_SOT_SMD:SOT-23" (at 163.83 127 0) (effects (font (size 1.27 1.27)) (hide yes)))
  (property "Datasheet" "https://www.littelfuse.com/~/media/electronics/datasheets/tvs_diode_arrays/littelfuse_tvs_diode_array_sm712_datasheet.pdf.pdf" (at 172.72 123.19 0) (effects (font (size 1.27 1.27)) (hide yes)))
  (property "Description" "7V/12V, 600W Asymmetrical TVS Diode Array, SOT-23" (at 172.72 127 0) (effects (font (size 1.27 1.27)) (hide yes)))
  (property "Mfr. No" "" (at 172.72 127 90) (effects (font (size 1.27 1.27)) (hide yes)))
  (pin "3")
  (pin "2")
  (pin "1"))
 (symbol
  (lib_id "power:GND")
  (at 153.67 151.13 0)
  (unit 1)
  (exclude_from_sim no)
  (in_bom yes)
  (on_board yes)
  (dnp no)
  (fields_autoplaced yes)
  (property "Reference" "#PWR019" (at 153.67 157.48 0) (effects (font (size 1.27 1.27)) (hide yes)))
  (property "Value" "GND" (at 153.67 156.21 0) (effects (font (size 1.27 1.27))))
  (property "Footprint" "" (at 153.67 151.13 0) (effects (font (size 1.27 1.27)) (hide yes)))
  (property "Datasheet" "" (at 153.67 151.13 0) (effects (font (size 1.27 1.27)) (hide yes)))
  (property "Description" "Power symbol creates a global label with name \"GND\" , ground" (at 153.67 151.13 0) (effects (font (size 1.27 1.27)) (hide yes)))
  (pin "1"))
 (symbol
  (lib_id "Interface_UART:SP3485EN")
  (at 125.73 63.5 0)
  (unit 1)
  (exclude_from_sim no)
  (in_bom yes)
  (on_board yes)
  (dnp no)
  (fields_autoplaced yes)
  (property "Reference" "U1" (at 127.8733 45.72 0) (effects (font (size 1.27 1.27)) (justify left)))
  (property "Value" "SP3485EN" (at 127.8733 48.26 0) (effects (font (size 1.27 1.27)) (justify left)))
  (property "Footprint" "Package_SO:SOIC-8_3.9x4.9mm_P1.27mm" (at 152.4 72.39 0) (effects (font (size 1.27 1.27)
    (italic yes)) (hide yes)))
  (property "Datasheet" "http://www.icbase.com/pdf/SPX/SPX00480106.pdf" (at 125.73 63.5 0) (effects (font (size 1.27 1.27)) (hide yes)))
  (property "Description" "Industrial 3.3V Low Power Half-Duplex RS-485 Transceiver 10Mbps, SOIC-8" (at 125.73 63.5 0) (effects (font (size 1.27 1.27)) (hide yes)))
  (property "Mfr. No" "" (at 125.73 63.5 0) (effects (font (size 1.27 1.27)) (hide yes)))
  (pin "2")
  (pin "5")
  (pin "8")
  (pin "1")
  (pin "3")
  (pin "4")
  (pin "7")
  (pin "6"))
 (symbol
  (lib_id "power:GND")
  (at 166.37 127 0)
  (unit 1)
  (exclude_from_sim no)
  (in_bom yes)
  (on_board yes)
  (dnp no)
  (fields_autoplaced yes)
  (property "Reference" "#PWR020" (at 166.37 133.35 0) (effects (font (size 1.27 1.27)) (hide yes)))
  (property "Value" "GND" (at 166.37 132.08 0) (effects (font (size 1.27 1.27))))
  (property "Footprint" "" (at 166.37 127 0) (effects (font (size 1.27 1.27)) (hide yes)))
  (property "Datasheet" "" (at 166.37 127 0) (effects (font (size 1.27 1.27)) (hide yes)))
  (property "Description" "Power symbol creates a global label with name \"GND\" , ground" (at 166.37 127 0) (effects (font (size 1.27 1.27)) (hide yes)))
  (pin "1")))
